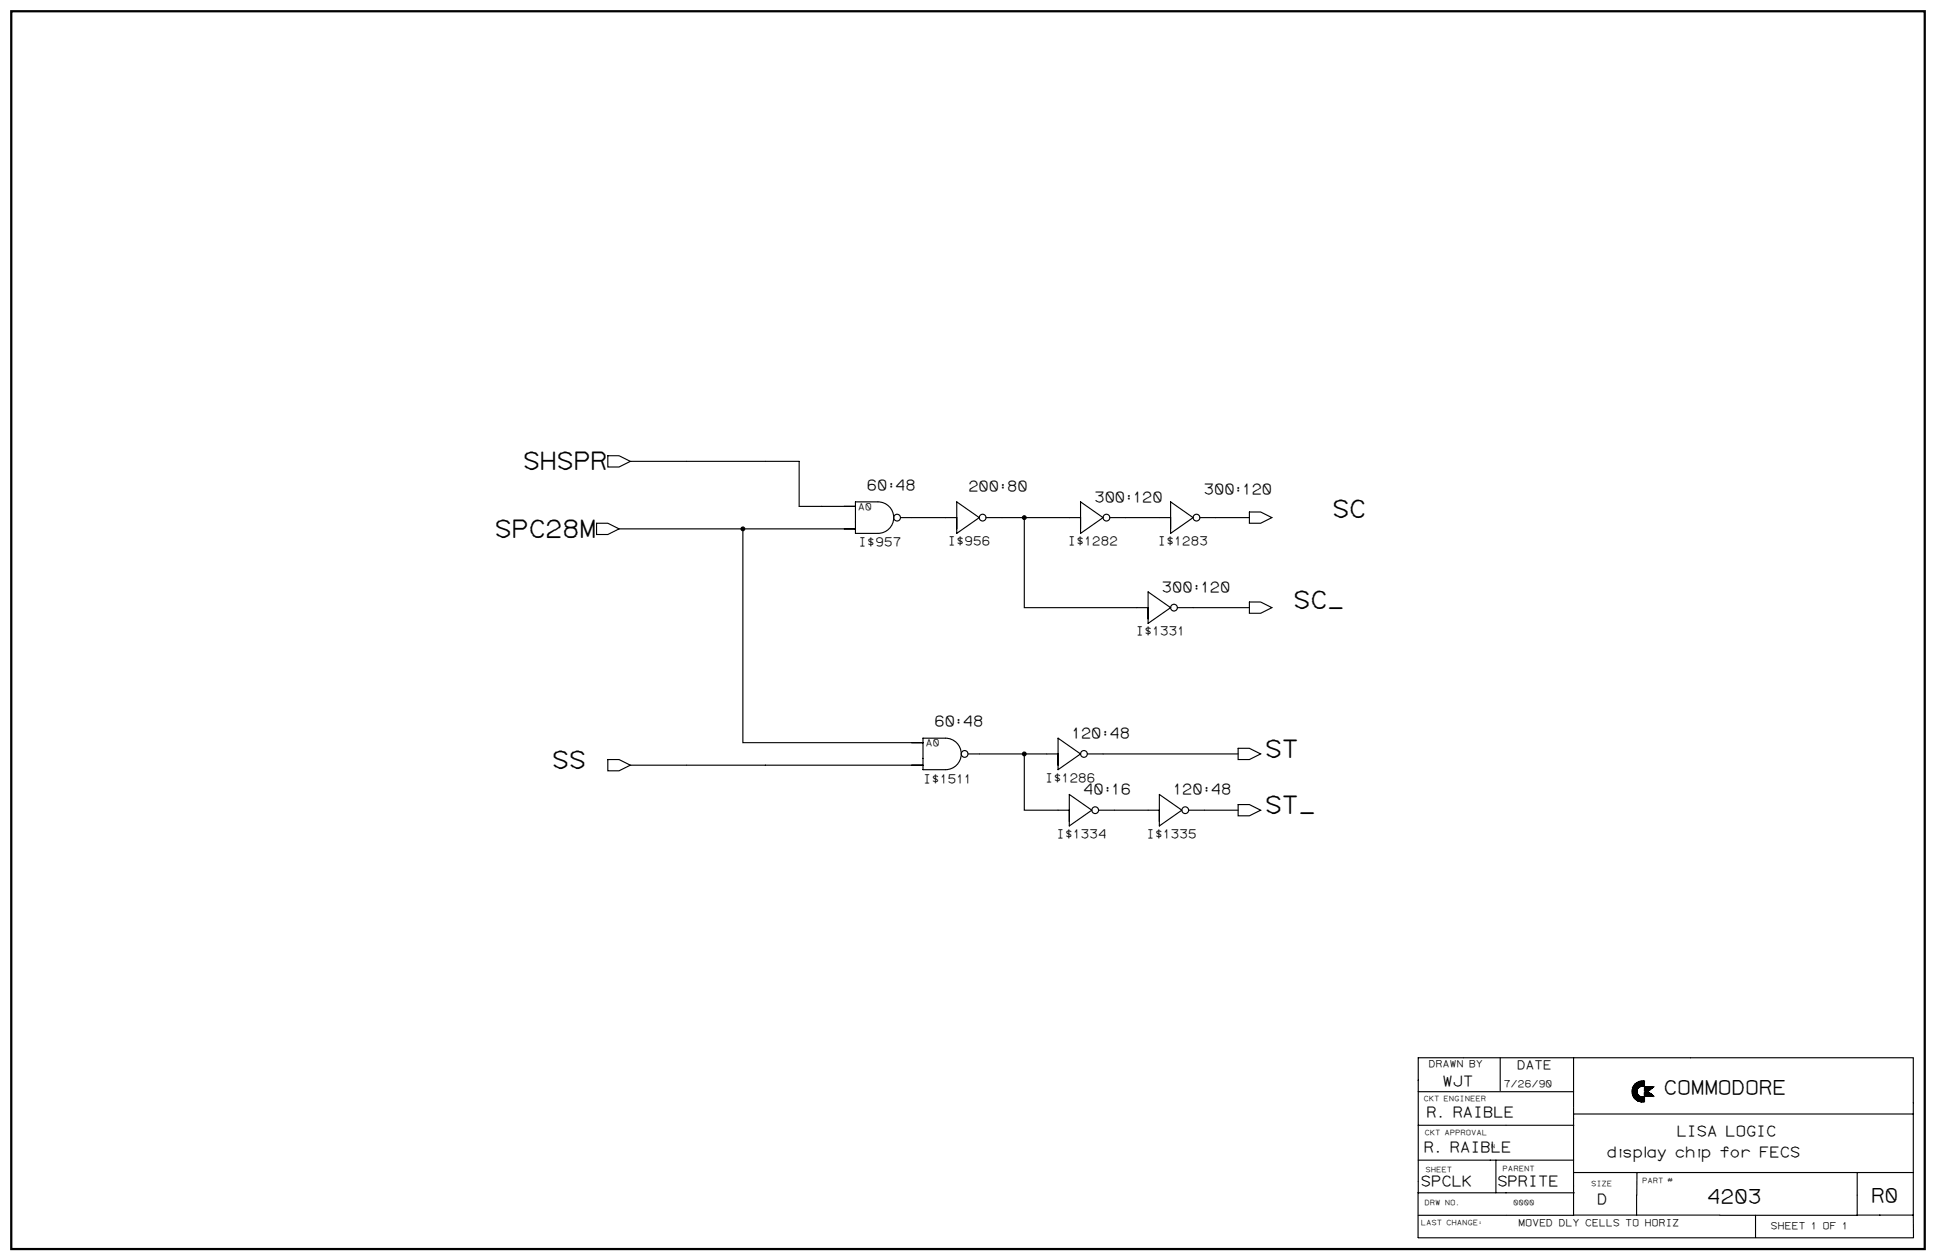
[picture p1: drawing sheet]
<svg xmlns="http://www.w3.org/2000/svg" width="1189mm" height="774mm" viewBox="0 0 1189 774" stroke-linecap="round" stroke-linejoin="round" font-family="sans-serif">
<path d="M7 7h1175v760h-1175z" fill="#fff" stroke="#fff" stroke-width=".61"/>
<path d="M7 7h1175v760h-1175z" fill="none" stroke="#000" stroke-width="1.4"/>
<g fill="none" stroke="#000" stroke-width=".69">
<path d="M373 280h7l7 3-7 4h-7zM387 283h104v28h34M525 308h14a10 10 0 0 1 10 10 10 10 0 0 1-10 10h-14zM553 318h35M588 308l13 10-13 10zM605 318h59M629 318v55h76M664 308l13 10-13 10zM682 318h37M719 308l14 10-14 10zM737 318h30M767 315h7l7 3-7 3h-7z"/>
<path d="M366 321h7l7 4-7 3h-7zM380 325h145M456 325v131h111M705 364l14 9-14 10zM723 373h44M767 370h7l7 3-7 4h-7zM567 453h14a10 10 0 0 1 9 10 10 10 0 0 1-9 10h-14zM650 453l14 10-14 10zM760 460h7l7 3-7 4h-7zM373 467h7l7 3-7 3h-7zM387 470h180M594 463h56"/>
<path d="M629 463v35h28M668 463h92M657 488l13 10-13 9zM675 498h37M712 488l14 10-14 9zM730 498h30M760 494h7l7 4-7 3h-7zM921 650v20M966 650v30M1038 650h137v96M1038 650h-167v83h96M871 671h95"/>
<path d="M1002 670h3v6v-4l1 4h-1h1v-3l-1-2 1 2v3h1l-1-3 2 1h2v3h-2l-1-1v-3v3M1002 669l1 4v-5v6v-7v7l1 1-1-1 1-7-1 3v-3v7v-6v5v-5v5v-5v4l-1-3h1v4M1004 670v5v-8v3v-4v9v-9v9M1004 670l1-4v9M1004 666v9M1005 666v1v-2v2M1005 666v10v-11l-1 10 1-10v11v-6v6l1-4-1 4v-5v5v-4l1 4v-3v3v-3l1 3v-3v3v-2l1 3v-3v3v-3v3l1-3v3l1-3v3v-3l-1 3v-3v3v-3v3l-1-3v2v-2v3l-1-1v-2v2v-2M1005 665v11v-11v10v-9h-1v9l1 1-1-1v-8v-1v1v7l-1-4M1006 672v4v-3v3l1-3v3v-2v3l1-3v3v-3v3v-3l1 3v-3l1 3M1006 665l-2 2v1v-2v1v1h-1l1 2h-1h1h-1l1-1-1 1h1h-1h1h-1h1h-1l1 2-1-2 1 1h-1v2l2 2-1-1 1 1v-1v2v-3v2l-2-2M1006 665l-1 4M1006 665v4"/>
<path d="M1006 668v-3v3l-1-3v4v-4v4v-1v2v-5v5M1006 668v-3v3M1007 668l-1-3v3M1007 668v-3l-1 3M1008 667h.1M1008 675h2M1009 664v3l1-3v3h-1l1-3h-1l1 3h-1l1-3h-1v3v-3v3v-3v3h-2h2h-2l1-3v3l1-3v3v-3v3v-3v3l-1-3v3v-3v3v-3v3v-3v3v-3v3l-1-2v2v-2v3v-3v3M1009 664l1 3v-3h-1v3v-3v3l-1-3v3v-3v3v-3l-1 3v-2v3v-3l-1 3v-3v3l2-1h2M1010 668h5l-3 2h-2zM1010 671h2l3 2h-5zM1010 664a6 6 0 0 0-8 6 6 6 0 0 0 8 7v-3a3 3 0 0 1-5-4 3 3 0 0 1 5-3M1010 664l-4 1v4v-1l-1 1 1-4h-1v5v-5v11"/>
<path d="M1010 664v3M1010 673h5M1010 668v2M1010 671v2M1010 671v2l1-2v2v-2v2l1-2v2M1011 668v2M1012 668v2M1012 671v2M1012 671v2v-2l1 2v-2v2v-1h1v1M1012 668v2l3-2h-5M1013 671h-3l3 1h-3h4h-4l4 1h-4h5M1013 668v2h-3"/>
<path d="M1013 668v1M1013 668v1h-3M1014 668v1h-4M1014 673v-1v1M1014 668h.1M1014 673h1l-1-1v1M1014 668h-4M1015 668h-5M1015 668h.1M871 691h95M966 680v67h-95M966 684h209"/>
<path d="M871 713h95M919 713v20M871 733v27M966 720h209M1005 734v13M1005 720v14M1140 720v27h-84M966 746h90M1078 747v13M1140 746h35M1175 746v14M871 760h304"/>
<circle cx="551" cy="318" r="2.1"/>
<circle cx="603" cy="318" r="2.1"/>
<circle cx="679" cy="318" r="2.1"/>
<circle cx="735" cy="318" r="2.1"/>
<circle cx="721" cy="373" r="2.1"/>
<circle cx="592" cy="463" r="2.1"/>
<circle cx="666" cy="463" r="2.1"/>
<circle cx="673" cy="498" r="2.1"/>
<circle cx="728" cy="498" r="2.1"/>
</g>
<g fill="#000" stroke="#000" stroke-width=".69">
<circle cx="629" cy="318" r="1.2"/>
<circle cx="456" cy="325" r="1.2"/>
<circle cx="629" cy="463" r="1.2"/>
</g>
<g font-size="15.4">
<text x="321" y="288">SHSPR</text>
<text x="818" y="317">SC</text>
<text x="303" y="330">SPC28M</text>
<text x="794" y="374">SC_</text>
<text x="776" y="465">ST</text>
<text x="339" y="472">SS</text>
<text x="776" y="500">ST_</text>
</g>
<g font-size="12.3">
<text x="1021" y="672">COMMODORE</text>
<text x="1048" y="739">4203</text>
<text x="1149" y="738">R0</text>
</g>
<g font-size="9.2">
<text x="532" y="301">60:48</text>
<text x="594" y="302">200:80</text>
<text x="739" y="303">300:120</text>
<text x="672" y="308">300:120</text>
<text x="713" y="364">300:120</text>
<text x="574" y="446">60:48</text>
<text x="658" y="453">120:48</text>
<text x="665" y="488">40:16</text>
<text x="720" y="488">120:48</text>
<text x="886" y="667">WJT</text>
<text x="876" y="686">R. RAIBLE</text>
<text x="1029" y="698">LISA LOGIC</text>
<text x="874" y="708">R. RAIBLE</text>
<text x="986" y="711">display chip for FECS</text>
<text x="872" y="729">SPCLK</text>
<text x="919" y="729">SPRITE</text>
<text x="981" y="740">D</text>
</g>
<g font-size="7.7">
<text x="527" y="336">I$957</text>
<text x="582" y="335">I$956</text>
<text x="655" y="335">I$1282</text>
<text x="711" y="335">I$1283</text>
<text x="697" y="390">I$1331</text>
<text x="567" y="481">I$1511</text>
<text x="642" y="480">I$1286</text>
<text x="649" y="515">I$1334</text>
<text x="704" y="515">I$1335</text>
<text x="932" y="657">DATE</text>
</g>
<g font-size="6.1">
<text x="527" y="313">A0</text>
<text x="568" y="458">A0</text>
<text x="877" y="655">DRAWN BY</text>
<text x="923" y="668">7/26/90</text>
<text x="932" y="753">MOVED DLY CELLS TO HORIZ</text>
<text x="1087" y="755">SHEET 1 OF 1</text>
</g>
<g font-size="4.6">
<text x="874" y="676">CKT ENGINEER</text>
<text x="875" y="697">CKT APPROVAL</text>
<text x="875" y="720">SHEET</text>
<text x="923" y="720">PARENT</text>
<text x="977" y="728">SIZE</text>
<text x="1008" y="726">PART #</text>
<text x="875" y="740">DRW NO.</text>
<text x="929" y="740">0000</text>
<text x="872" y="753">LAST CHANGE:</text>
</g>
<text font-size="3.5" x="916" y="705">N</text>
</svg>
